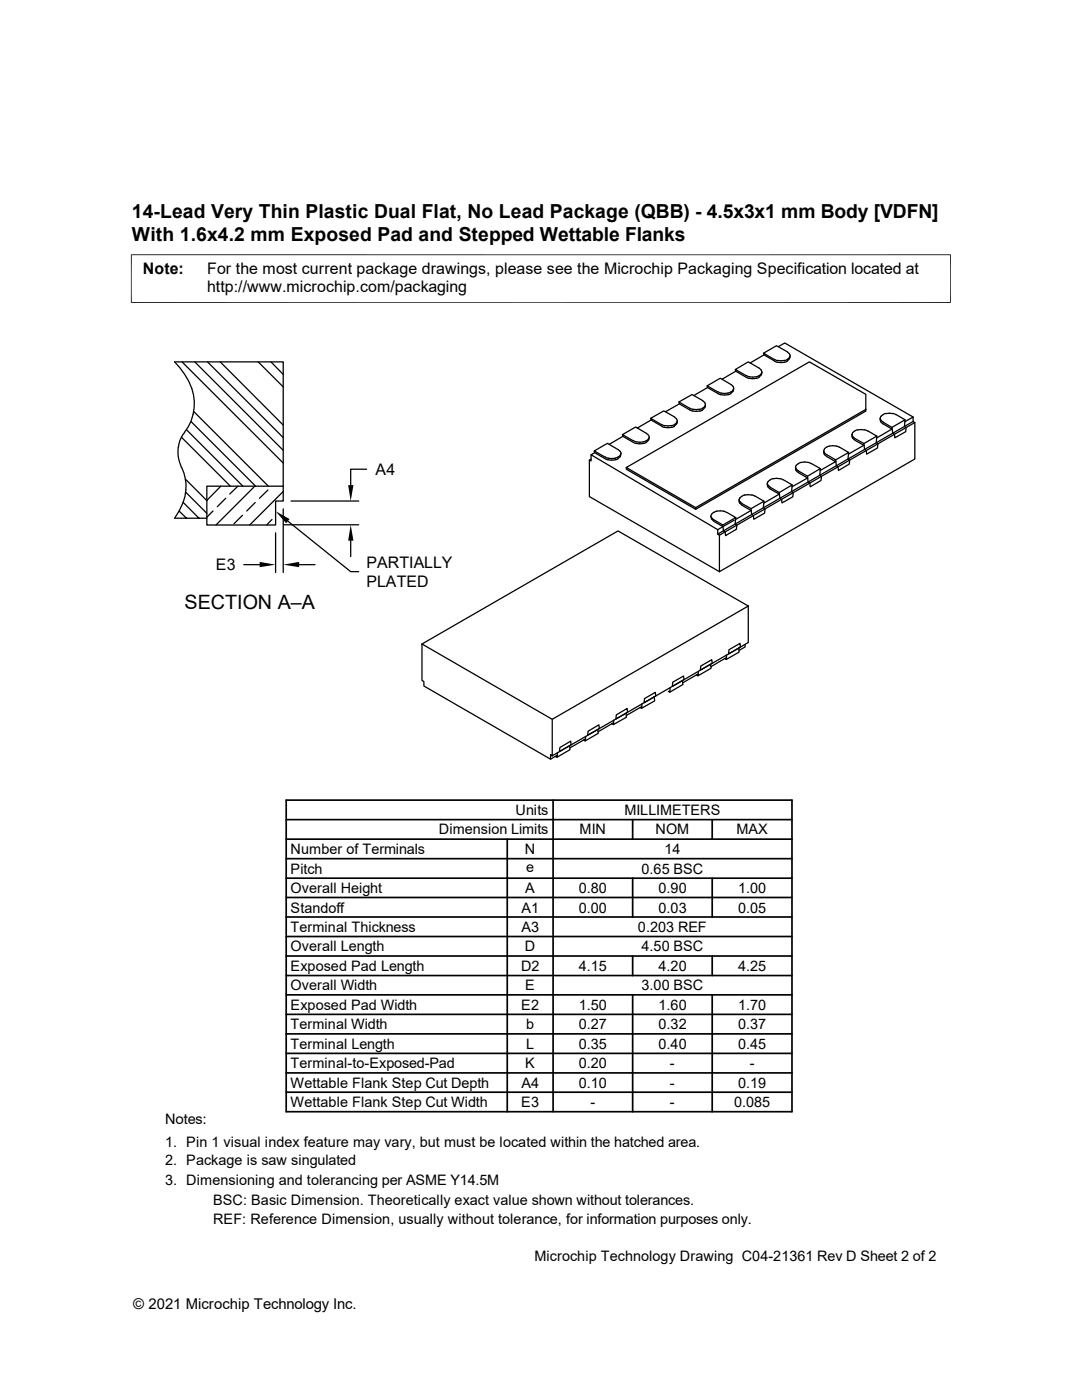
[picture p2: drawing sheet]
<svg xmlns="http://www.w3.org/2000/svg" width="216mm" height="279mm" viewBox="0 0 216 279" stroke-linecap="round" stroke-linejoin="round" font-family="sans-serif">
<g fill="none" stroke="#000" stroke-width=".25">
<path d="M36.3 72.2l20.2 20.2M38.9 72.2l17.6 17.7M41.4 72.2l15.1 15.1M43.9 72.2l12.6 12.6M51.5 72.2l5 5M54.1 72.2l2.4 2.5M140.3 80l-2.2-1.3-2.6 1.5 2.1 1.3M141.1 77l.1 .3 2.6 1.5M141.2 77.3l-2.8 1.7M143.3 78.2a2.63 2.63 0 0 0 2.6 0M143.8 78.7h1.5M145.8 78.6l-.5 .2"/>
<path d="M146.2 78.1l-.4 .4M146.3 77.1v.6l-.5 .5M146.3 77.1l-.4-.3-2.2-1.3-2.6 1.5 2.2 1.2M146.4 77.6l-.2 .6M146.7 73.7l.1 .4 2.7 1.4M146.8 74.1l-2.7 1.6M148.9 74.9a2.63 2.63 0 0 0 2.6 0M149.5 75.5h1.4M151.5 75.3l-.6 .2M151.8 74.9l-.4 .4M151.9 74.6l.1-.4-.3-.5-2.4-1.5-2.6 1.5 2.2 1.3M151.9 74.6l-.4 .4"/>
<path d="M151.9 74.7l-.1 .2M152 74.3v.4M152.4 70.5v.3l2.2 1.3M152.4 70.8l-2.7 1.6M154.6 71.7l.5 .3M154.6 72.1a3.3 3.3 0 0 0 2.5 0M155.1 71.9h1.4M155.3 69.2l1.3-.7 25.6 14.7M157.1 70.3l.5 .5-.1 .6M157.1 71.7l-.6 .3M157.1 70.2l-2.2-1.2-2.5 1.5 2.1 1.3M157.5 71.3l-.4 .4"/>
<path d="M157.6 71.1l-.1 .4-.4 .6M35.6 89.2l-.1 .8a7 7 0 0 0 .7 3.3M36.2 87.2l9.8 9.8M36.3 93.3a8.6 8.6 0 0 1 .2 7M36.8 86.3a9.6 9.6 0 0 0 0-11.6l-2-2.5h21.7v24.8M36.8 86.3l-.8 1.4-.4 1.5M37 95.6l4.3 4.3M37 98.2l4.3 4.2M37.2 85.8l11.3 11.2M38.1 84.1l12.9 12.9M38.7 82.1l14.9 14.9M41.3 97h15.2v3h-1.5v4.8h-13.7z"/>
<path d="M44.1 97l-2.8 2.9M45 99.4l-1.7 1.7M47.5 97l-1.7 1.6M50.8 97l-7.7 7.8M53.5 97.8l-1.7 1.6M56.5 98.1l-6.7 6.7M58.1 100h13.5M73.2 93.6h-3.2v3.2M117.9 90.8v1.2l-.3-.2v7.3l26 15M117.9 91.6l-.3 .2M118.6 90l.1 .3 2.6 1.5M118.7 90.3l-.8 .5 25.3 14.9 3.3-1.9"/>
<path d="M120.8 91.2a2.55 2.55 0 0 0 2.5 0M121.3 91.7h1.5M123.3 91.6l-.5 .2M123.7 91.1l-.4 .4M123.7 90.1l-.3-.4-2.2-1.2-2.6 1.5 2.1 1.2M123.8 90.1v.1a.78 .78 0 0 1-.4 1M123.9 90.6l-.2 .6M124.2 86.7l.1 .4 2.1 1.2a3.3 3.3 0 0 0 2.5 0M124.3 87.1l-2.8 1.6M126.4 87.9a2.63 2.63 0 0 0 2.6 0M129.3 87.9l-.4 .4M129.4 87.6l-.5 .4"/>
<path d="M129.4 86.9l-.4-.4-2.2-1.3-2.6 1.5 2.2 1.3M129.4 86.9l.1 .3-.1 .4M129.5 87.3l-.2 .6M129.8 83.5l.1 .3 2.1 1.2M129.9 83.8l-2.7 1.6M132 84.7l.6 .3M132 85.1l.6 .2M132.6 84.9h1.4M132.6 85.3h1.4M134.6 85.1l-.6 .2M134.6 83.2l-2.1-1.2-2.7 1.5 2.2 1.3M134.6 83.3l.4 .4"/>
<path d="M135 83.6l.1 .3-.1 .5M135 84.3l-.4 .4-.6 .3M135.1 84.1l-.1 .4-.5 .5M135.5 80.2l.1 .4 2.6 1.4M135.6 80.6l-2.8 1.6M137.7 81.4l.5 .3M138.2 81.7h1.5M138.2 82h1.5M140.2 81.8l-.5 .2M140.3 81.4l-.6 .3M140.3 80l.3 .4M140.5 81.4l-.3 .4"/>
<path d="M140.6 80.3l.2 .3-.2 .5M140.6 81.1l-.4 .3M140.7 81.2l-.1 .2M140.8 80.8l-.1 .4M147.5 99.7l.1 .4M147.5 99.7l.1 .8M147.6 99.4l-.1 .3M148.6 98.8h1.4M148.6 98.8l-.9 .6M150 98.8l.6 .2M150.6 99l1.8 1-2.5 1.5-1.9-1M153.1 96.5l.1 .4"/>
<path d="M153.1 96.5l.1 .7M153.2 96.1l-.1 .4M153.3 96.8l.4 .4M153.3 97.2l.4 .4 1.8 1M155.5 98.6l-3.1 1.8M156.2 95.8a2.36 2.36 0 0 0-2.9 .3M156.3 95.7l1.8 1.1-2.6 1.5-1.8-1.1M158.1 96.8l-.2 1.3 .4 .2-.1 .8-2.2 1.3v-.7l-.4-.3-.1-1.1M158.7 93.2l.2 .4M158.7 93.2l.2 .8M158.9 92.8l-.2 .4M158.9 93.6l.4 .4"/>
<path d="M158.9 93.9l.4 .4M159.3 92.5a2.63 2.63 0 0 1 2.6 0M159.3 94.3l1.9 1.1M159.3 92.5l-.4 .4M161.2 95.4l-3.2 1.8M161.9 92.5l1.8 1-2.6 1.5-1.8-1M163.7 93.5l-.1 1.4 .3 .2-.1 .8-2.1 1.3-.1-.8-.4-.2-.1-1.2M164.4 90l.1 .4M164.4 90l.1 .7M164.5 90.7l.4 .4M164.9 89.3a2.63 2.63 0 0 1 2.6 0M164.9 89.2l-.3 .3-.2 .5"/>
<path d="M164.9 91.1l1.9 1.1M166.8 92.1l-3.1 1.8M167.5 89.2l1.8 1.1-2.5 1.5-2.3-1.5M169.3 90.3l-.1 1.3 .3 .2v.8l-2.2 1.3-.1-.7-.3-.2-.1-1.2M170 86.7l.1 .4 .4 .4M170 86.7l.1 .8M170.1 86.4l-.1 .3M170.1 87.4l.4 .4M170.5 86l-.4 .4M170.6 87.8l1.8 1.1M171.1 85.8h1.5M171.1 85.8l-.5 .2"/>
<path d="M172.4 88.9l-3.1 1.7M172.6 85.8l.5 .2M172.8 81.7v.3l-34 19.6-13.8-8v-.3l36.5-21.1 11.3 6.5v3l-34 19.6-13.8-8M173.1 86l1.9 1-2.6 1.5-1.8-1M175 87l-.2 1.3 .4 .3-.1 .8-2.2 1.2-.1-.7-.3-.2-.1-1.2M175.6 83.5l.2 .4M175.6 83.5a1.01 1.01 0 0 0 .6 1.1l1.8 1M175.8 83.1l-.2 .4M175.8 83.8l.4 .4M176.7 82.6h1.5M176.7 82.5l-.9 .6M178 85.6l-3.1 1.8"/>
<path d="M178.2 82.5l.6 .3M178.8 82.7l1.8 1.1-2.6 1.5-1.8-1.1M180.6 84.2l1.6-1v.9l.3 .2v7.3l-38.9 22.5M180.6 83.8l-.1 1.3 .3 .2-.1 .8-2.1 1.3-.1-.7-.4-.3-.1-1.1M182.2 84.1l-39 22.5M182.5 84.3l-38.9 22.5M35.7 102l1.5 1.4M36.5 100.3l-.7 1.6-1 1.5h6.5M36.5 100.2l3.2 3.2M42.5 102l-1.2 1.2M48.4 102.8l-1.7 1.7M48.6 112.7h3.2"/>
<path d="M50.9 100.3l-1.7 1.7M54.3 103.7l-1.1 1.1M55 106.3v8M56.5 101.6v12.7M56.6 104.7h15M57.4 104l12.6 10.1h1.6M59.7 112.7h3.2M70 107.9v3.2M138.8 101.3v.3M141.9 103.1l.2 .6M142 102.6l-.1 .3 .1 .5M142.1 103.6l.4 .4"/>
<path d="M142.4 102.2l-.4 .4M142.5 104.1l1.8 1M143.2 105.7v.9l.4 .2v7.3M144.4 102l.5 .3M144.4 102h-1.4l-.5 .3M145 102.2l1.8 1.1-2.6 1.5-1.8-1.1-.4-.4M146.8 103.3l-.1 1.3 .3 .2-.1 .8-2.1 1.3-.1-.7-.3-.2-.2-1.2M147.7 100.1l.4 .4M147.7 100.4l2.2 1.5M149.9 101.9l-3.1 1.8M152.4 100l-.1 1.3 .4 .3-.1 .8-2.2 1.2-.1-.7-.3-.2-.1-1.2M128.6 139.4l2.2-1.2 .1 .7-2.4 1.4z"/>
<path d="M130.5 139.1l.1 .8-2.6 1.5 .1-.9M133.3 138l.3 .1M134.2 136.1l2.2-1.2 .1 .7-2.3 1.4zM136.1 135.8l.2 .8-2.7 1.5 .1-.9M139 134.7l.3 .2M139.3 134.5l-3.1 1.8M139.8 132.9l2.2-1.2 .1 .7-2.4 1.3zM141.8 132.6l.1 .8-2.6 1.5 .1-.9M144.6 131.4l.3 .2M144.9 131.2l-3 1.9M145.5 129.7l2.2-1.3v.8l-2.3 1.3zM147.4 129.3l.1 .8-2.6 1.5 .1-.9"/>
<path d="M148.7 128.6v.5l-1.2 .7M149.3 120.9l-26-14.9-39.1 22.5 26 15.1 39.1-22.7v7.3l-39.1 22.6-.3-.2v.9l-25.3-14.6v-.9l-.4-.2v-7.3M110.2 143.6v7.2l-.3-.2M110.8 151l.3 .1M111.2 150.7l-1.3 .8M111.7 149.2l2.2-1.3 .1 .7-2.4 1.4zM113.7 148.8v.8l-2.6 1.5 .2-.9M116.5 147.7l.3 .2M116.8 147.5l-3.1 1.8M117.3 145.9l2.2-1.2 .1 .7-2.3 1.3zM119.3 145.6l.1 .7-2.6 1.6 .1-.9M122.1 144.4l.3 .2"/>
<path d="M122.4 144.2l-3.1 1.9M123 142.7l2.1-1.3 .1 .8-2.3 1.3zM124.9 142.3l.1 .8-2.6 1.5 .1-.9M127.7 141.2l.3 .2M128.1 141l-3.1 1.8"/>
</g>
<g fill="none" stroke="#000" stroke-width=".34">
<path d="M57.1 159.7h100.9v62.2h-100.9zM110.4 159.7v62.2M57.1 179.1h100.9M57.1 175.3h100.9M57.1 171.4h100.9M57.1 167.5h100.9M57.1 163.6h100.9M101.2 167.5v54.4M126.2 163.6v3.9M126.2 175.3v7.7M142.1 163.6v3.9M142.1 175.3v7.7"/>
<path d="M57.1 190.8h100.9M57.1 186.9h100.9M57.1 183h100.9M57.1 198.5h100.9M57.1 194.7h100.9M126.2 190.8v3.9M126.2 198.5v23.4M142.1 190.8v3.9M142.1 198.5v23.4M57.1 206.3h100.9M57.1 202.4h100.9M57.1 210.2h100.9"/>
<path d="M57.1 218h100.9M57.1 214.1h100.9"/>
</g>
<path d="M26.1 50.8h163.6M26.2 50.8v9.7M189.7 50.8v9.7M26.1 60.4h163.6" fill="none" stroke="#000" stroke-width=".2"/>
<path d="M69.5 96.8h1l-.5 3.2zM51.8 112.1l3.2 .6-3.2 .5zM55 102l2.8 1.6-.7 .8zM56.5 112.7l3.2-.6v1.1zM70 104.7l.5 3.2h-1z" fill="#000"/>
<g font-size="3.9">
<text x="26.3" y="43.5">14-Lead Very Thin Plastic Dual Flat, No Lead Package (QBB) - 4.5x3x1 mm Body [VDFN]</text>
<text x="26.3" y="48">With 1.6x4.2 mm Exposed Pad and Stepped Wettable Flanks</text>
<text x="36.8" y="121.6">SECTION A–A</text>
</g>
<g font-size="3.2">
<text x="28.5" y="54.6">Note:</text>
<text x="41.3" y="54.6">For the most current package drawings, please see the Microchip Packaging Specification located at</text>
<text x="41.3" y="58.3">http://www.microchip.com/packaging</text>
<text x="74.9" y="94.8">A4</text>
<text x="43.1" y="113.8">E3</text>
<text x="73.1" y="113.3">PARTIALLY</text>
<text x="73.1" y="117.1">PLATED</text>
</g>
<text font-size="3" x="26.6" y="261.3">© 2021 Microchip Technology Inc.</text>
<g font-size="2.9">
<text x="87.5" y="166.5">Dimension Limits</text>
<text x="102.9" y="162.7">Units</text>
<text x="115.7" y="166.5">MIN</text>
<text x="124.6" y="162.7">MILLIMETERS</text>
<text x="130.8" y="166.5">NOM</text>
<text x="146.9" y="166.5">MAX</text>
<text x="58" y="170.4">Number of Terminals</text>
<text x="104.7" y="170.4">N</text>
<text x="132.6" y="170.4">14</text>
<text x="58" y="178.2">Overall Height</text>
<text x="58" y="174.3">Pitch</text>
<text x="104.8" y="178.2">A</text>
<text x="105" y="174">e</text>
<text x="115.5" y="178.2">0.80</text>
<text x="128" y="174.3">0.65 BSC</text>
<text x="131.4" y="178.2">0.90</text>
<text x="147.3" y="178.2">1.00</text>
<text x="58" y="186">Terminal Thickness</text>
<text x="58" y="182.1">Standoff</text>
<text x="104.1" y="182.1">A1</text>
<text x="104.1" y="186">A3</text>
<text x="115.5" y="182.1">0.00</text>
<text x="127.3" y="186">0.203 REF</text>
<text x="131.4" y="182.1">0.03</text>
<text x="147.3" y="182.1">0.05</text>
<text x="58" y="189.9">Overall Length</text>
<text x="104.7" y="189.9">D</text>
<text x="128" y="189.9">4.50 BSC</text>
<text x="58" y="197.7">Overall Width</text>
<text x="58" y="193.8">Exposed Pad Length</text>
<text x="104" y="193.8">D2</text>
<text x="104.8" y="197.7">E</text>
<text x="115.5" y="193.8">4.15</text>
<text x="128" y="197.7">3.00 BSC</text>
<text x="131.4" y="193.8">4.20</text>
<text x="147.3" y="193.8">4.25</text>
<text x="58" y="201.5">Exposed Pad Width</text>
<text x="104" y="201.5">E2</text>
<text x="115.5" y="201.5">1.50</text>
<text x="131.4" y="201.5">1.60</text>
<text x="147.3" y="201.5">1.70</text>
<text x="58" y="205.4">Terminal Width</text>
<text x="58" y="209.3">Terminal Length</text>
<text x="105" y="205.4">b</text>
<text x="105" y="209.3">L</text>
<text x="115.5" y="209.3">0.35</text>
<text x="115.5" y="205.4">0.27</text>
<text x="131.4" y="205.4">0.32</text>
<text x="131.4" y="209.3">0.40</text>
<text x="147.3" y="209.3">0.45</text>
<text x="147.3" y="205.4">0.37</text>
<text x="58" y="213.2">Terminal-to-Exposed-Pad</text>
<text x="104.8" y="213.2">K</text>
<text x="115.5" y="213.2">0.20</text>
<text x="133.7" y="213.2">-</text>
<text x="149.6" y="213.2">-</text>
<text x="58" y="217.1">Wettable Flank Step Cut Depth</text>
<text x="58" y="221">Wettable Flank Step Cut Width</text>
<text x="104" y="220.9">E3</text>
<text x="104.1" y="217.1">A4</text>
<text x="115.5" y="217.1">0.10</text>
<text x="117.8" y="221">-</text>
<text x="133.7" y="217.1">-</text>
<text x="133.7" y="221">-</text>
<text x="146.5" y="221">0.085</text>
<text x="147.3" y="217.1">0.19</text>
<text x="32.9" y="224.3">Notes:</text>
<text x="32.9" y="228.9">1. Pin 1 visual index feature may vary, but must be located within the hatched area.</text>
<text x="32.9" y="232.5">2. Package is saw singulated</text>
<text x="32.9" y="236.5">3. Dimensioning and tolerancing per ASME Y14.5M</text>
<text x="42.5" y="244.3">REF: Reference Dimension, usually without tolerance, for information purposes only.</text>
<text x="42.5" y="240.5">BSC: Basic Dimension. Theoretically exact value shown without tolerances.</text>
<text x="106.6" y="251.6">Microchip Technology Drawing C04-21361 Rev D Sheet 2 of 2</text>
</g>
</svg>
